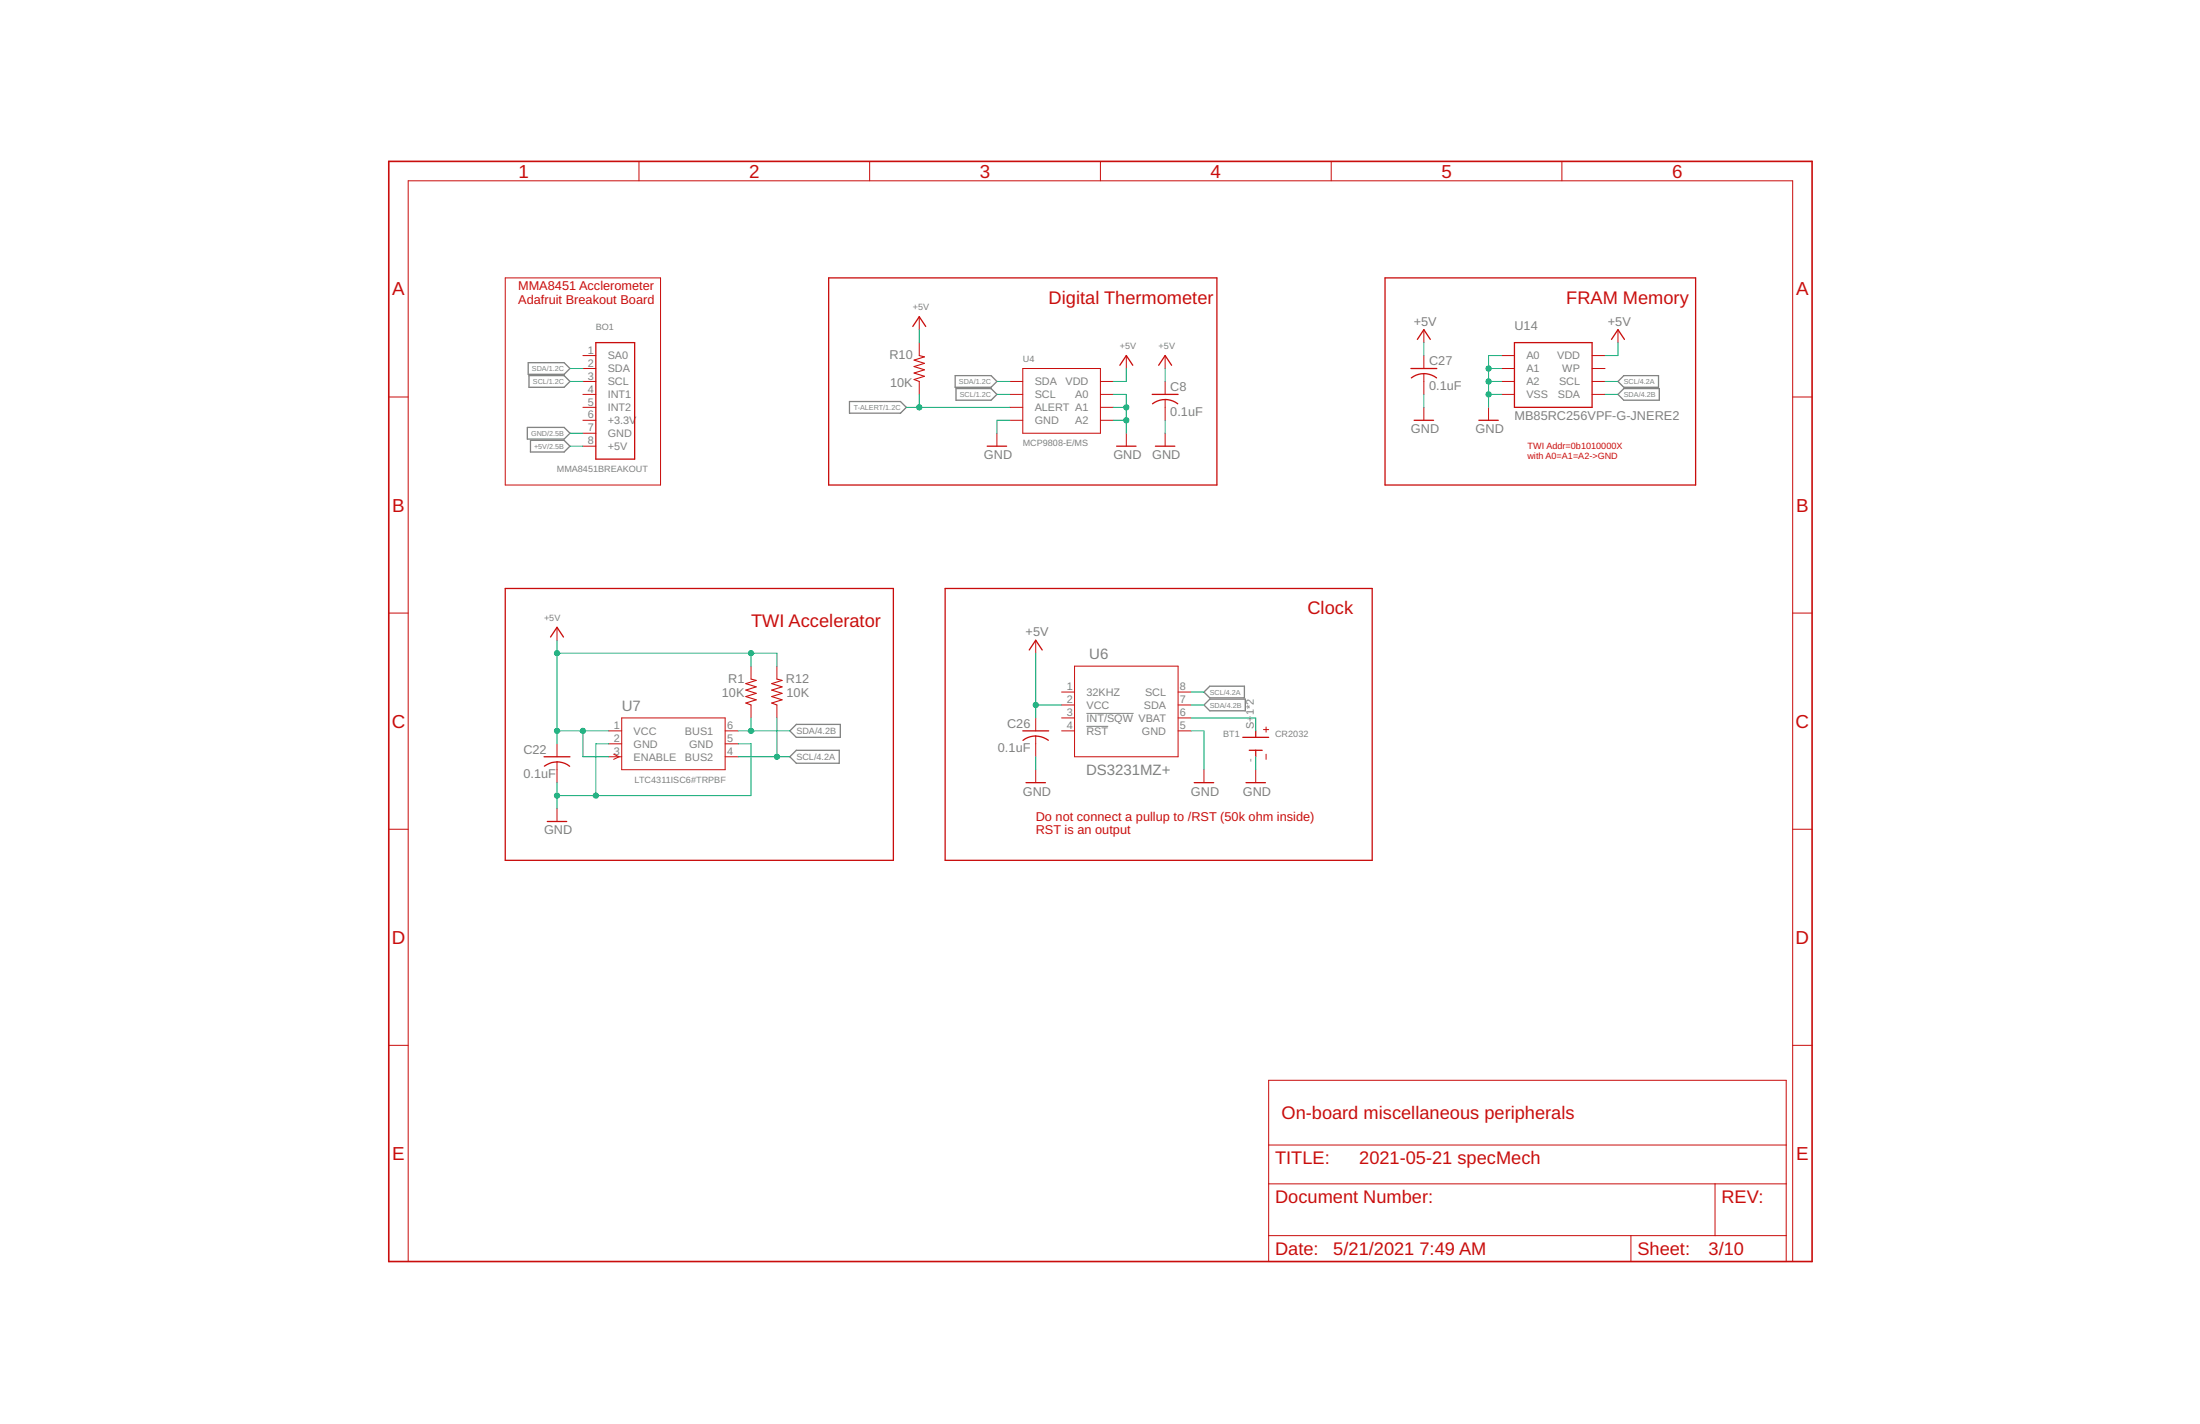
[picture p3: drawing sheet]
<svg xmlns="http://www.w3.org/2000/svg" width="432mm" height="279mm" viewBox="0 0 432 279" stroke-linecap="round" stroke-linejoin="round" font-family="sans-serif">
<path d="M213.2 140h9.3M213.2 142.5h4.3" fill="none" stroke="#808080" stroke-width=".2"/>
<g fill="none" stroke="#808080" stroke-width=".25">
<path d="M103.7 71.2h7l1.2 1.1-1.2 1.1h-7zM103.8 73.7h6.9l1.2 1.1-1.2 1.2h-6.9zM166.7 78.8h10l1.2 1.1-1.2 1.2h-10zM187.5 73.7h7l1.2 1.1-1.2 1.2h-7zM187.6 76.2h6.9l1.2 1.2-1.2 1.1h-6.9zM317.6 74.8l1.1-1.1h6.8v2.3h-6.8zM317.6 77.4l1.1-1.2h7v2.3h-7zM103.5 83.9h7.2l1.2 1.1-1.2 1.1h-7.2zM104.1 86.4h6.6l1.2 1.1-1.2 1.2h-6.6zM236.3 138.3l1.1-1.1h7v2.3h-7zM236.3 135.8l1.1-1.2h6.8v2.3h-6.8zM155 143.4l1.3-1.3h8.6v2.6h-8.6z"/>
<path d="M155 148.5l1.3-1.3h8.4v2.6h-8.4z"/>
</g>
<g fill="none" stroke="#c90d0c" stroke-width=".2">
<path d="M125.4 31.7v3.8M170.7 31.7v3.8M216 31.7v3.8M261.3 31.7v3.8M306.6 31.7v3.8M99.2 54.5h30.4v40.7h-30.4zM76.3 77.9h3.8M114.4 74.8h2.5M114.4 77.4h2.5M114.4 79.9h2.5M114.4 72.3h2.5M114.4 69.8h2.5"/>
<path d="M180.4 62.1v2.6M180.4 67.2v2.6M180.4 74.8v2.6M198.2 74.8h2.5M198.2 77.4h2.5M198.2 79.9h2.5M200.7 72.3h15.3v12.7h-15.3zM216 74.8h2.5M216 77.4h2.5M216 79.9h2.5M221.1 69.8v2.5M228.7 69.8v2.5"/>
<path d="M228.7 74.8v2.6M228.7 78.4v4.1M279.5 64.7v2.5M279.5 69.8v2.5M279.5 73.3v4.1M279.5 79.9v2.6M292.2 79.9v2.6M294.7 74.8h2.5M294.7 77.4h2.5M294.7 72.3h2.5M294.7 69.8h2.5M312.5 74.8h2.5"/>
<path d="M312.5 77.4h2.5M312.5 72.3h2.5M312.5 69.8h2.5M317.6 64.7v2.5M351.9 77.9h3.8M114.4 82.5h2.5M114.4 85h2.5M114.4 87.5h2.5M195.7 85v2.5M198.2 82.5h2.5M216 82.5h2.5M221.1 85v2.5"/>
<path d="M228.7 85v2.5M76.3 120.3h3.8M109.3 123.1v2.5M147.4 130.7v2.5M147.4 138.3v2.6M152.5 130.7v2.5M152.5 138.3v2.6M203.3 125.6v2.6M208.4 135.8h2.5M208.4 138.3h2.5M210.9 130.7h20.3v17.8h-20.3zM231.2 135.8h2.6"/>
<path d="M231.2 138.3h2.6M351.9 120.3h3.8M109.3 145.9v2.6M109.3 149.5v4.1M109.3 158.6v2.6M119.5 143.4h2.5M119.5 148.5h2.5M119.5 145.9h2.5M120.4 148l1.1 .5-1.1 .5M122 140.9h20.3v10.1h-20.3zM142.3 143.4h2.6M142.3 148.5h2.6"/>
<path d="M142.3 145.9h2.6M203.3 140.9v2.5M203.3 144.4v4.1M203.3 151v2.6M208.4 140.9h2.5M208.4 143.4h2.5M231.2 140.9h2.6M231.2 143.4h2.6M236.3 151v2.6M246.5 151v2.6M248 143.2h1M248.5 142.6v1.1"/>
<path d="M248.5 148v1M76.3 162.7h3.8M351.9 162.7h3.8M76.3 205.1h3.8M249 212h101.6v35.5h-101.6zM351.9 205.1h3.8M249 232.3h101.6M249 224.7h101.6M336.6 232.3v10.1M80.1 247.5v-212h271.8v212M249 242.4h101.6M320.1 242.4v5.1"/>
</g>
<g fill="none" stroke="#c90d0c" stroke-width=".25">
<path d="M162.6 54.5h76.2v40.7h-76.2zM271.8 54.5h61v40.7h-61zM116.9 67.2h7.7v22.9h-7.7zM179.2 64.1l1.2-2 1.3 2M219.8 71.7l1.3-1.9 1.2 1.9M226.1 77.4h5.1M227.4 71.7l1.3-1.9 1.3 1.9M228.7 78.4l1.6 .3 .9 .5M228.7 78.4l-1.1 .1-1.4 .7M276.9 72.3h5.1M277 74.1a4 4 0 0 1 5 0M278.2 66.6l1.3-1.9 1.2 1.9"/>
<path d="M297.2 67.2h15.3v12.7h-15.3zM316.3 66.6l1.3-1.9 1.2 1.9M193.8 87.5h3.8M219.2 87.5h3.8M226.8 87.5h3.8M277.6 82.5h3.8M290.3 82.5h3.8M99.2 115.5h76.1v53.3h-76.1zM185.5 115.5h83.8v53.3h-83.8zM108.1 125l1.2-1.9 1.3 1.9M202 127.5l1.3-1.9 1.3 1.9M106.8 148.5h5.1"/>
<path d="M109.3 149.5h.6a3.8 3.8 0 0 1 1.9 .8M109.3 149.5a3.9 3.9 0 0 0-2.5 .8M200.7 143.4h5.1M201.4 153.6h3.8M205.8 145.2a4 4 0 0 0-5 .1M234.4 153.6h3.8M243.9 144.7h5.1M244.6 153.6h3.8M245.2 147.2h2.5M246.5 143.4v1.3M246.5 147.2v1.3M107.4 161.2h3.8"/>
</g>
<path d="M180.4 69.8l1 .2-2 .7 2 .6-2 .6 2 .7-2 .6 2 .6-2 .7 1 .3M147.4 133.2l1 .3-2 .6 2 .7-2 .6 2 .6-2 .7 2 .6-2 .6 1 .4M152.5 133.2l1 .3-2 .6 2 .7-2 .6 2 .6-2 .7 2 .6-2 .6 1 .4" fill="none" stroke="#c90d0c" stroke-width=".21"/>
<path d="M76.3 31.7h279.4v215.8h-279.4z" fill="none" stroke="#c90d0c" stroke-width=".32"/>
<g fill="none" stroke="#0dab76" stroke-width=".2">
<path d="M111.9 74.8h2.5M111.9 72.3h2.5M177.9 79.9h20.3M180.4 64.7v2.5M180.4 77.4v2.5M195.7 74.8h2.5M195.7 77.4h2.5M218.5 77.4h2.6v7.6M218.5 79.9h2.6M221.1 72.3v2.5h-2.6M228.7 72.3v2.5M279.5 67.2v2.6"/>
<path d="M279.5 77.4v2.5M292.2 74.8h2.5M292.2 77.4h2.5M292.2 72.3h2.5M294.7 69.8h-2.5v10.1M315 74.8h2.6M315 77.4h2.6M317.6 67.2v2.6h-2.6M111.9 87.5h2.5M111.9 85h2.5M198.2 82.5h-2.5v2.5M218.5 82.5h2.6"/>
<path d="M228.7 82.5v2.5M109.3 125.6v20.3M109.3 128.2h43.2v2.5M147.4 128.2v2.5M203.3 128.2v12.7M203.3 138.3h5.1M233.8 138.3h2.5M233.8 135.8h2.5M109.3 153.6v5M109.3 143.4h10.2M114.4 143.4v5.1h5.1M119.5 145.9h-2.6v10.2"/>
<path d="M144.9 145.9h2.5v10.2h-38.1M144.9 143.4h10.1M144.9 148.5h10.1M147.4 140.9v2.5M152.5 140.9v7.6M203.3 148.5v2.5M233.8 143.4h2.5v7.6M233.8 140.9h12.7v2.5M246.5 148.5v2.5"/>
</g>
<g fill="#0dab76" stroke="#0dab76" stroke-width=".2">
<circle cx="203.3" cy="138.3" r=".51"/>
<circle cx="147.4" cy="128.2" r=".51"/>
<circle cx="114.4" cy="143.4" r=".51"/>
<circle cx="109.3" cy="128.2" r=".51"/>
<circle cx="109.3" cy="143.4" r=".51"/>
<circle cx="221.1" cy="79.9" r=".51"/>
<circle cx="221.1" cy="82.5" r=".51"/>
<circle cx="292.2" cy="77.4" r=".51"/>
<circle cx="292.2" cy="72.3" r=".51"/>
<circle cx="292.2" cy="74.8" r=".51"/>
<circle cx="116.9" cy="156.1" r=".51"/>
<circle cx="109.3" cy="156.1" r=".51"/>
<circle cx="147.4" cy="143.4" r=".51"/>
<circle cx="152.5" cy="148.5" r=".51"/>
<circle cx="180.4" cy="79.9" r=".51"/>
</g>
<g font-size="3.7" fill="#c90d0c">
<text x="101.7" y="34.9">1</text>
<text x="147" y="34.9">2</text>
<text x="192.3" y="34.9">3</text>
<text x="237.6" y="34.9">4</text>
<text x="282.9" y="34.9">5</text>
<text x="328.2" y="34.9">6</text>
<text x="77" y="58">A</text>
<text x="352.5" y="58">A</text>
<text x="77" y="100.4">B</text>
<text x="352.5" y="100.4">B</text>
<text x="76.9" y="142.8">C</text>
<text x="352.4" y="142.8">C</text>
<text x="76.9" y="185.2">D</text>
<text x="352.4" y="185.2">D</text>
<text x="77" y="227.6">E</text>
<text x="352.5" y="227.6">E</text>
</g>
<g font-size="3.6" fill="#c90d0c">
<text x="205.8" y="59.6">Digital Thermometer</text>
<text x="307.4" y="59.6">FRAM Memory</text>
<text x="147.4" y="123.1">TWI Accelerator</text>
<text x="256.6" y="120.5">Clock</text>
<text x="251.5" y="219.6">On-board miscellaneous peripherals</text>
<text x="250.3" y="228.5">TITLE:</text>
<text x="266.8" y="228.5">2021-05-21 specMech</text>
<text x="250.3" y="236.1">Document Number:</text>
<text x="337.9" y="236.1">REV:</text>
<text x="250.3" y="246.3">Date:</text>
<text x="261.7" y="246.3">5/21/2021</text>
<text x="278.6" y="246.3">7:49 AM</text>
<text x="321.4" y="246.3">Sheet:</text>
<text x="335.3" y="246.3">3/10</text>
</g>
<g font-size="2.9" fill="#808080">
<text x="213.8" y="129.2">U6</text>
<text x="122" y="139.6">U7</text>
<text x="213.2" y="152.1">DS3231MZ+</text>
</g>
<g font-size="2.5" fill="#c90d0c">
<text x="101.7" y="56.9">MMA8451 Acclerometer</text>
<text x="101.7" y="59.6">Adafruit Breakout Board</text>
<text x="203.3" y="161.1">Do not connect a pullup to /RST (50k ohm inside)</text>
<text x="203.3" y="163.7">RST is an output</text>
</g>
<g font-size="2.5" fill="#808080">
<text x="277.5" y="63.9">+5V</text>
<text x="297.2" y="64.7">U14</text>
<text x="315.6" y="63.9">+5V</text>
<text x="174.6" y="70.5">R10</text>
<text x="280.5" y="71.7">C27</text>
<text x="174.7" y="75.9">10K</text>
<text x="229.7" y="76.7">C8</text>
<text x="280.5" y="76.5">0.1uF</text>
<text x="229.7" y="81.6">0.1uF</text>
<text x="297.2" y="82.5">MB85RC256VPF-G-JNERE2</text>
<text x="276.9" y="85">GND</text>
<text x="289.6" y="85">GND</text>
<text x="193.1" y="90.1">GND</text>
<text x="218.5" y="90.1">GND</text>
<text x="226.1" y="90.1">GND</text>
<text x="201.3" y="124.9">+5V</text>
<text x="141.7" y="136.8">10K</text>
<text x="142.9" y="134">R1</text>
<text x="154.2" y="134">R12</text>
<text x="154.4" y="136.8">10K</text>
<text x="197.7" y="142.8">C26</text>
<text x="102.7" y="147.8">C22</text>
<text x="195.9" y="147.6">0.1uF</text>
<text x="102.7" y="152.7">0.1uF</text>
<text x="200.7" y="156.1">GND</text>
<text x="233.8" y="156.1">GND</text>
<text x="243.9" y="156.1">GND</text>
<text x="106.8" y="163.7">GND</text>
</g>
<g font-size="2.1" fill="#808080">
<text x="115.4" y="69.4">1</text>
<text x="115.4" y="71.9">2</text>
<text x="119.3" y="70.5">SA0</text>
<text x="299.6" y="70.5">A0</text>
<text x="305.6" y="70.5">VDD</text>
<text x="115.4" y="74.5">3</text>
<text x="115.4" y="77">4</text>
<text x="119.3" y="73.1">SDA</text>
<text x="119.3" y="75.6">SCL</text>
<text x="203.1" y="75.6">SDA</text>
<text x="209.1" y="75.6">VDD</text>
<text x="299.6" y="73.1">A1</text>
<text x="299.6" y="75.6">A2</text>
<text x="306" y="75.6">SCL</text>
<text x="306.6" y="73.1">WP</text>
<text x="115.4" y="79.6">5</text>
<text x="115.4" y="82.1">6</text>
<text x="119.3" y="78.1">INT1</text>
<text x="119.3" y="80.7">INT2</text>
<text x="119.3" y="83.2">+3.3V</text>
<text x="203.1" y="78.1">SCL</text>
<text x="203.1" y="80.7">ALERT A1</text>
<text x="203.1" y="83.2">GND</text>
<text x="211" y="83.2">A2</text>
<text x="211" y="78.1">A0</text>
<text x="299.6" y="78.1">VSS</text>
<text x="305.8" y="78.1">SDA</text>
<text x="115.4" y="84.6">7</text>
<text x="115.4" y="87.2">8</text>
<text x="119.3" y="85.8">GND</text>
<text x="119.3" y="88.3">+5V</text>
<text x="209.4" y="135.4">1</text>
<text x="209.4" y="138">2</text>
<text x="213.2" y="136.5">32KHZ</text>
<text x="224.7" y="136.5">SCL</text>
<text x="231.6" y="138">7</text>
<text x="231.6" y="135.4">8</text>
<text x="120.5" y="143">1</text>
<text x="142.7" y="143">6</text>
<text x="209.4" y="140.5">3</text>
<text x="209.4" y="143">4</text>
<text x="213.2" y="139.1">VCC</text>
<text x="213.2" y="141.6">INT/SQW VBAT</text>
<text x="224.5" y="139.1">SDA</text>
<text x="231.6" y="143">5</text>
<text x="231.6" y="140.5">6</text>
<text x="246.1" y="143" transform="rotate(-90 246.1 143)">S+</text>
<text x="246.1" y="140.4" transform="rotate(-90 246.1 140.4)">1*2</text>
<text x="120.5" y="145.6">2</text>
<text x="120.5" y="148.1">3</text>
<text x="124.4" y="144.2">VCC</text>
<text x="124.4" y="146.7">GND</text>
<text x="124.4" y="149.2">ENABLE</text>
<text x="134.4" y="149.2">BUS2</text>
<text x="134.4" y="144.2">BUS1</text>
<text x="135.2" y="146.7">GND</text>
<text x="142.7" y="148.1">4</text>
<text x="142.7" y="145.6">5</text>
<text x="213.2" y="144.2">RST</text>
<text x="224.1" y="144.2">GND</text>
<text x="246.1" y="149.6" transform="rotate(-90 246.1 149.6)">-</text>
</g>
<g font-size="1.8" fill="#808080">
<text x="116.9" y="64.7">BO1</text>
<text x="179.2" y="60.9">+5V</text>
<text x="200.7" y="71">U4</text>
<text x="219.8" y="68.5">+5V</text>
<text x="227.4" y="68.5">+5V</text>
<text x="200.7" y="87.5">MCP9808-E/MS</text>
<text x="109.3" y="92.6">MMA8451BREAKOUT</text>
<text x="106.8" y="121.8">+5V</text>
<text x="156.3" y="144">SDA/4.2B</text>
<text x="156.3" y="149.1">SCL/4.2A</text>
<text x="240.1" y="144.7">BT1</text>
<text x="250.3" y="144.7">CR2032</text>
<text x="124.6" y="153.6">LTC4311ISC6#TRPBF</text>
</g>
<g font-size="1.8" fill="#c90d0c">
<text x="299.8" y="88.2">TWI Addr=0b1010000X</text>
<text x="299.8" y="90.1">with A0=A1=A2-&gt;GND</text>
</g>
<g font-size="1.4" fill="#808080">
<text x="104.4" y="72.8">SDA/1.2C</text>
<text x="104.6" y="75.3">SCL/1.2C</text>
<text x="188.2" y="75.3">SDA/1.2C</text>
<text x="188.4" y="77.9">SCL/1.2C</text>
<text x="318.7" y="77.9">SDA/4.2B</text>
<text x="318.7" y="75.3">SCL/4.2A</text>
<text x="167.6" y="80.4">T-ALERT/1.2C</text>
<text x="104.3" y="85.5">GND/2.5B</text>
<text x="104.8" y="88">+5V/2.5B</text>
<text x="237.4" y="136.3">SCL/4.2A</text>
<text x="237.4" y="138.8">SDA/4.2B</text>
</g>
</svg>
